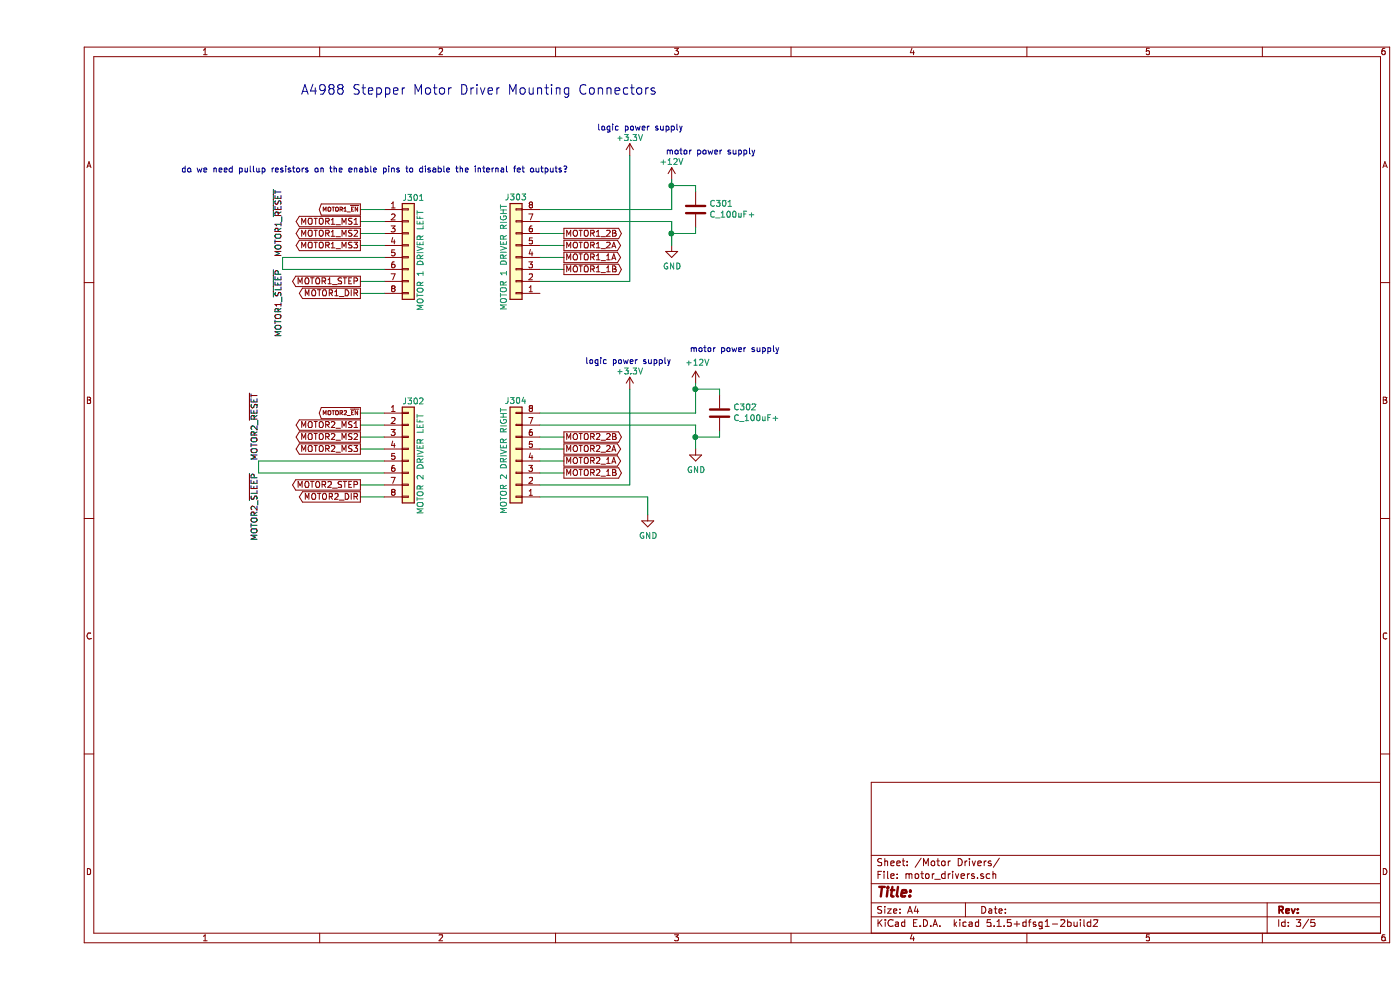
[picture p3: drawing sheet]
EESchema Schematic File Version 4
EELAYER 30 0
EELAYER END
$Descr A4 11693 8268
encoding utf-8
Sheet 3 5
Title ""
Date ""
Rev ""
Comp ""
Comment1 ""
Comment2 ""
Comment3 ""
Comment4 ""
$EndDescr
Text GLabel 2700 2350 0    50   Output ~ 0
MOTOR1_STEP
Text GLabel 2700 2450 0    50   Output ~ 0
MOTOR1_DIR
Text GLabel 2700 1750 0    35   Output ~ 0
MOTOR1_~EN
Text GLabel 2700 1850 0    50   Output ~ 0
MOTOR1_MS1
Text GLabel 2700 1950 0    50   Output ~ 0
MOTOR1_MS2
Text GLabel 2700 2050 0    50   Output ~ 0
MOTOR1_MS3
Wire Wire Line
	2700 1750 2900 1750
Wire Wire Line
	2700 1850 2900 1850
Wire Wire Line
	2700 1950 2900 1950
Wire Wire Line
	2900 2050 2700 2050
Wire Wire Line
	2700 2350 2900 2350
Wire Wire Line
	2700 2450 2900 2450
Wire Wire Line
	2900 2150 2050 2150
Wire Wire Line
	2050 2150 2050 2250
Wire Wire Line
	2050 2250 2900 2250
Text Label 2050 2250 3    50   ~ 0
MOTOR1_~SLEEP
Text Label 2050 2150 1    50   ~ 0
MOTOR1_~RESET
$Comp
L Connector_Generic:Conn_01x08 J?
U 1 1
P 3100 2050
AR Path="/619053FC/61FBBBD9" Ref="J?"  Part="1" 
AR Path="/61FBB307/61FBBBD9" Ref="J301"  Part="1" 
F 0 "J301" H 3050 2450 50  0000 L CNN
F 1 "MOTOR 1 DRIVER LEFT" V 3200 1500 50  0000 L CNN
F 2 "" H 3100 2050 50  0001 C CNN
F 3 "~" H 3100 2050 50  0001 C CNN
	1    3100 2050
	1    0    0    -1  
$EndComp
Text GLabel 2700 4050 0    50   Output ~ 0
MOTOR2_STEP
Text GLabel 2700 4150 0    50   Output ~ 0
MOTOR2_DIR
Text GLabel 2700 3450 0    35   Output ~ 0
MOTOR2_~EN
Text GLabel 2700 3550 0    50   Output ~ 0
MOTOR2_MS1
Text GLabel 2700 3650 0    50   Output ~ 0
MOTOR2_MS2
Text GLabel 2700 3750 0    50   Output ~ 0
MOTOR2_MS3
Wire Wire Line
	2700 3450 2900 3450
Wire Wire Line
	2900 3550 2700 3550
Wire Wire Line
	2900 3650 2700 3650
Wire Wire Line
	2700 3750 2900 3750
Wire Wire Line
	2700 4050 2900 4050
Wire Wire Line
	2700 4150 2900 4150
Text Label 1850 3850 1    50   ~ 0
MOTOR2_~RESET
Text Label 1850 3950 3    50   ~ 0
MOTOR2_~SLEEP
Wire Wire Line
	1850 3850 2900 3850
Wire Wire Line
	2900 3950 1850 3950
Wire Wire Line
	1850 3850 1850 3950
$Comp
L Connector_Generic:Conn_01x08 J?
U 1 1
P 3100 3750
AR Path="/619053FC/61FDDD9C" Ref="J?"  Part="1" 
AR Path="/61FBB307/61FDDD9C" Ref="J302"  Part="1" 
F 0 "J302" H 3050 4150 50  0000 L CNN
F 1 "MOTOR 2 DRIVER LEFT" V 3200 3200 50  0000 L CNN
F 2 "" H 3100 3750 50  0001 C CNN
F 3 "~" H 3100 3750 50  0001 C CNN
	1    3100 3750
	1    0    0    -1  
$EndComp
$Comp
L Connector_Generic:Conn_01x08 J?
U 1 1
P 4000 2150
AR Path="/619053FC/61FEBEC9" Ref="J?"  Part="1" 
AR Path="/61FBB307/61FEBEC9" Ref="J303"  Part="1" 
F 0 "J303" H 4000 1650 50  0000 C CNN
F 1 "MOTOR 1 DRIVER RIGHT" V 4100 2150 50  0000 C CNN
F 2 "" H 4000 2150 50  0001 C CNN
F 3 "~" H 4000 2150 50  0001 C CNN
	1    4000 2150
	-1   0    0    1   
$EndComp
$Comp
L Connector_Generic:Conn_01x08 J?
U 1 1
P 4000 3850
AR Path="/619053FC/61FEC473" Ref="J?"  Part="1" 
AR Path="/61FBB307/61FEC473" Ref="J304"  Part="1" 
F 0 "J304" H 4000 3350 50  0000 C CNN
F 1 "MOTOR 2 DRIVER RIGHT" V 4100 3850 50  0000 C CNN
F 2 "" H 4000 3850 50  0001 C CNN
F 3 "~" H 4000 3850 50  0001 C CNN
	1    4000 3850
	-1   0    0    1   
$EndComp
Text Notes 2200 800  0    79   ~ 0
A4988 Stepper Motor Driver Mounting Connectors
Wire Wire Line
	5300 1500 5300 1550
Wire Wire Line
	5300 1750 4200 1750
$Comp
L power:+12V #PWR0304
U 1 1
P 5300 1500
F 0 "#PWR0304" H 5300 1350 50  0001 C CNN
F 1 "+12V" H 5300 1650 50  0000 C CNN
F 2 "" H 5300 1500 50  0001 C CNN
F 3 "" H 5300 1500 50  0001 C CNN
	1    5300 1500
	1    0    0    -1  
$EndComp
Wire Wire Line
	4200 1850 5300 1850
$Comp
L power:GND #PWR0305
U 1 1
P 5300 2050
F 0 "#PWR0305" H 5300 1800 50  0001 C CNN
F 1 "GND" H 5305 1877 50  0000 C CNN
F 2 "" H 5300 2050 50  0001 C CNN
F 3 "" H 5300 2050 50  0001 C CNN
	1    5300 2050
	1    0    0    -1  
$EndComp
Wire Wire Line
	5300 1550 5500 1550
Connection ~ 5300 1550
Wire Wire Line
	5300 1550 5300 1750
$Comp
L formula:C_100uF+ C?
U 1 1
P 5500 1700
AR Path="/619053FC/61FF3765" Ref="C?"  Part="1" 
AR Path="/61FBB307/61FF3765" Ref="C301"  Part="1" 
F 0 "C301" H 5385 1704 50  0000 R CNN
F 1 "C_100uF+" H 5385 1795 50  0000 R CNN
F 2 "footprints:C_100uF+" H 5538 2300 50  0001 C CNN
F 3 "https://www.nichicon.co.jp/english/products/pdfs/e-uuq.pdf" H 5525 2550 50  0001 C CNN
F 4 "https://www.digikey.com/product-detail/en/nichicon/UUQ1H101MCL1GS/493-3209-2-ND/1965345" H 5925 2200 60  0001 C CNN "PurchasingLink"
	1    5500 1700
	-1   0    0    1   
$EndComp
Wire Wire Line
	5300 1950 5300 2050
Connection ~ 5300 1950
Wire Wire Line
	5500 1950 5300 1950
Wire Wire Line
	5300 1850 5300 1950
Wire Wire Line
	5500 3200 5500 3250
$Comp
L power:+12V #PWR0306
U 1 1
P 5500 3200
F 0 "#PWR0306" H 5500 3050 50  0001 C CNN
F 1 "+12V" H 5515 3373 50  0000 C CNN
F 2 "" H 5500 3200 50  0001 C CNN
F 3 "" H 5500 3200 50  0001 C CNN
	1    5500 3200
	1    0    0    -1  
$EndComp
$Comp
L power:GND #PWR0307
U 1 1
P 5500 3750
F 0 "#PWR0307" H 5500 3500 50  0001 C CNN
F 1 "GND" H 5505 3577 50  0000 C CNN
F 2 "" H 5500 3750 50  0001 C CNN
F 3 "" H 5500 3750 50  0001 C CNN
	1    5500 3750
	1    0    0    -1  
$EndComp
Wire Wire Line
	5500 3250 5700 3250
Connection ~ 5500 3250
Wire Wire Line
	5500 3250 5500 3450
Wire Wire Line
	5700 3250 5700 3300
Wire Wire Line
	5700 3600 5700 3650
$Comp
L formula:C_100uF+ C302
U 1 1
P 5700 3400
F 0 "C302" H 5585 3404 50  0000 R CNN
F 1 "C_100uF+" H 5585 3495 50  0000 R CNN
F 2 "footprints:C_100uF+" H 5738 4000 50  0001 C CNN
F 3 "https://www.nichicon.co.jp/english/products/pdfs/e-uuq.pdf" H 5725 4250 50  0001 C CNN
F 4 "https://www.digikey.com/product-detail/en/nichicon/UUQ1H101MCL1GS/493-3209-2-ND/1965345" H 6125 3900 60  0001 C CNN "PurchasingLink"
	1    5700 3400
	-1   0    0    1   
$EndComp
Wire Wire Line
	5500 3650 5500 3750
Connection ~ 5500 3650
Wire Wire Line
	5700 3650 5500 3650
Wire Wire Line
	5500 3550 5500 3650
Wire Wire Line
	5500 3450 4200 3450
Wire Wire Line
	5500 3550 4200 3550
Text GLabel 4400 1950 2    50   Output ~ 0
MOTOR1_2B
Text GLabel 4400 2050 2    50   Output ~ 0
MOTOR1_2A
Text GLabel 4400 2150 2    50   Output ~ 0
MOTOR1_1A
Text GLabel 4400 2250 2    50   Output ~ 0
MOTOR1_1B
$Comp
L power:+3.3V #PWR?
U 1 1
P 4950 1300
AR Path="/619053FC/61FF3792" Ref="#PWR?"  Part="1" 
AR Path="/61FBB307/61FF3792" Ref="#PWR0301"  Part="1" 
F 0 "#PWR0301" H 4950 1150 50  0001 C CNN
F 1 "+3.3V" H 4950 1450 50  0000 C CNN
F 2 "" H 4950 1300 50  0001 C CNN
F 3 "" H 4950 1300 50  0001 C CNN
	1    4950 1300
	1    0    0    -1  
$EndComp
Wire Wire Line
	4200 2350 4950 2350
Wire Wire Line
	4950 2350 4950 1300
$Comp
L power:GND #PWR0303
U 1 1
P 5100 4300
F 0 "#PWR0303" H 5100 4050 50  0001 C CNN
F 1 "GND" H 5105 4127 50  0000 C CNN
F 2 "" H 5100 4300 50  0001 C CNN
F 3 "" H 5100 4300 50  0001 C CNN
	1    5100 4300
	1    0    0    -1  
$EndComp
Wire Wire Line
	4200 4050 4950 4050
Wire Wire Line
	4200 4150 5100 4150
Wire Wire Line
	5100 4150 5100 4300
Wire Wire Line
	4200 1950 4400 1950
Wire Wire Line
	4200 2050 4400 2050
Wire Wire Line
	4200 2150 4400 2150
Wire Wire Line
	4200 2250 4400 2250
Text GLabel 4400 3650 2    50   Output ~ 0
MOTOR2_2B
Text GLabel 4400 3750 2    50   Output ~ 0
MOTOR2_2A
Text GLabel 4400 3850 2    50   Output ~ 0
MOTOR2_1A
Text GLabel 4400 3950 2    50   Output ~ 0
MOTOR2_1B
Wire Wire Line
	4200 3650 4400 3650
Wire Wire Line
	4200 3750 4400 3750
Wire Wire Line
	4200 3850 4400 3850
Wire Wire Line
	4200 3950 4400 3950
Text Notes 5400 1100 2    50   ~ 0
logic power supply
Text Notes 5250 1300 0    50   ~ 0
motor power supply
Wire Wire Line
	5500 1550 5500 1600
Wire Wire Line
	5500 1900 5500 1950
$Comp
L power:+3.3V #PWR?
U 1 1
P 4950 3250
AR Path="/619053FC/620067F1" Ref="#PWR?"  Part="1" 
AR Path="/61FBB307/620067F1" Ref="#PWR0302"  Part="1" 
F 0 "#PWR0302" H 4950 3100 50  0001 C CNN
F 1 "+3.3V" H 4950 3400 50  0000 C CNN
F 2 "" H 4950 3250 50  0001 C CNN
F 3 "" H 4950 3250 50  0001 C CNN
	1    4950 3250
	1    0    0    -1  
$EndComp
Wire Wire Line
	4950 4050 4950 3250
Text Notes 5300 3050 2    50   ~ 0
logic power supply
Text Notes 5450 2950 0    50   ~ 0
motor power supply
Text Notes 1200 1450 0    50   ~ 0
do we need pullup resistors on the enable pins to disable the internal fet outputs?
$EndSCHEMATC
